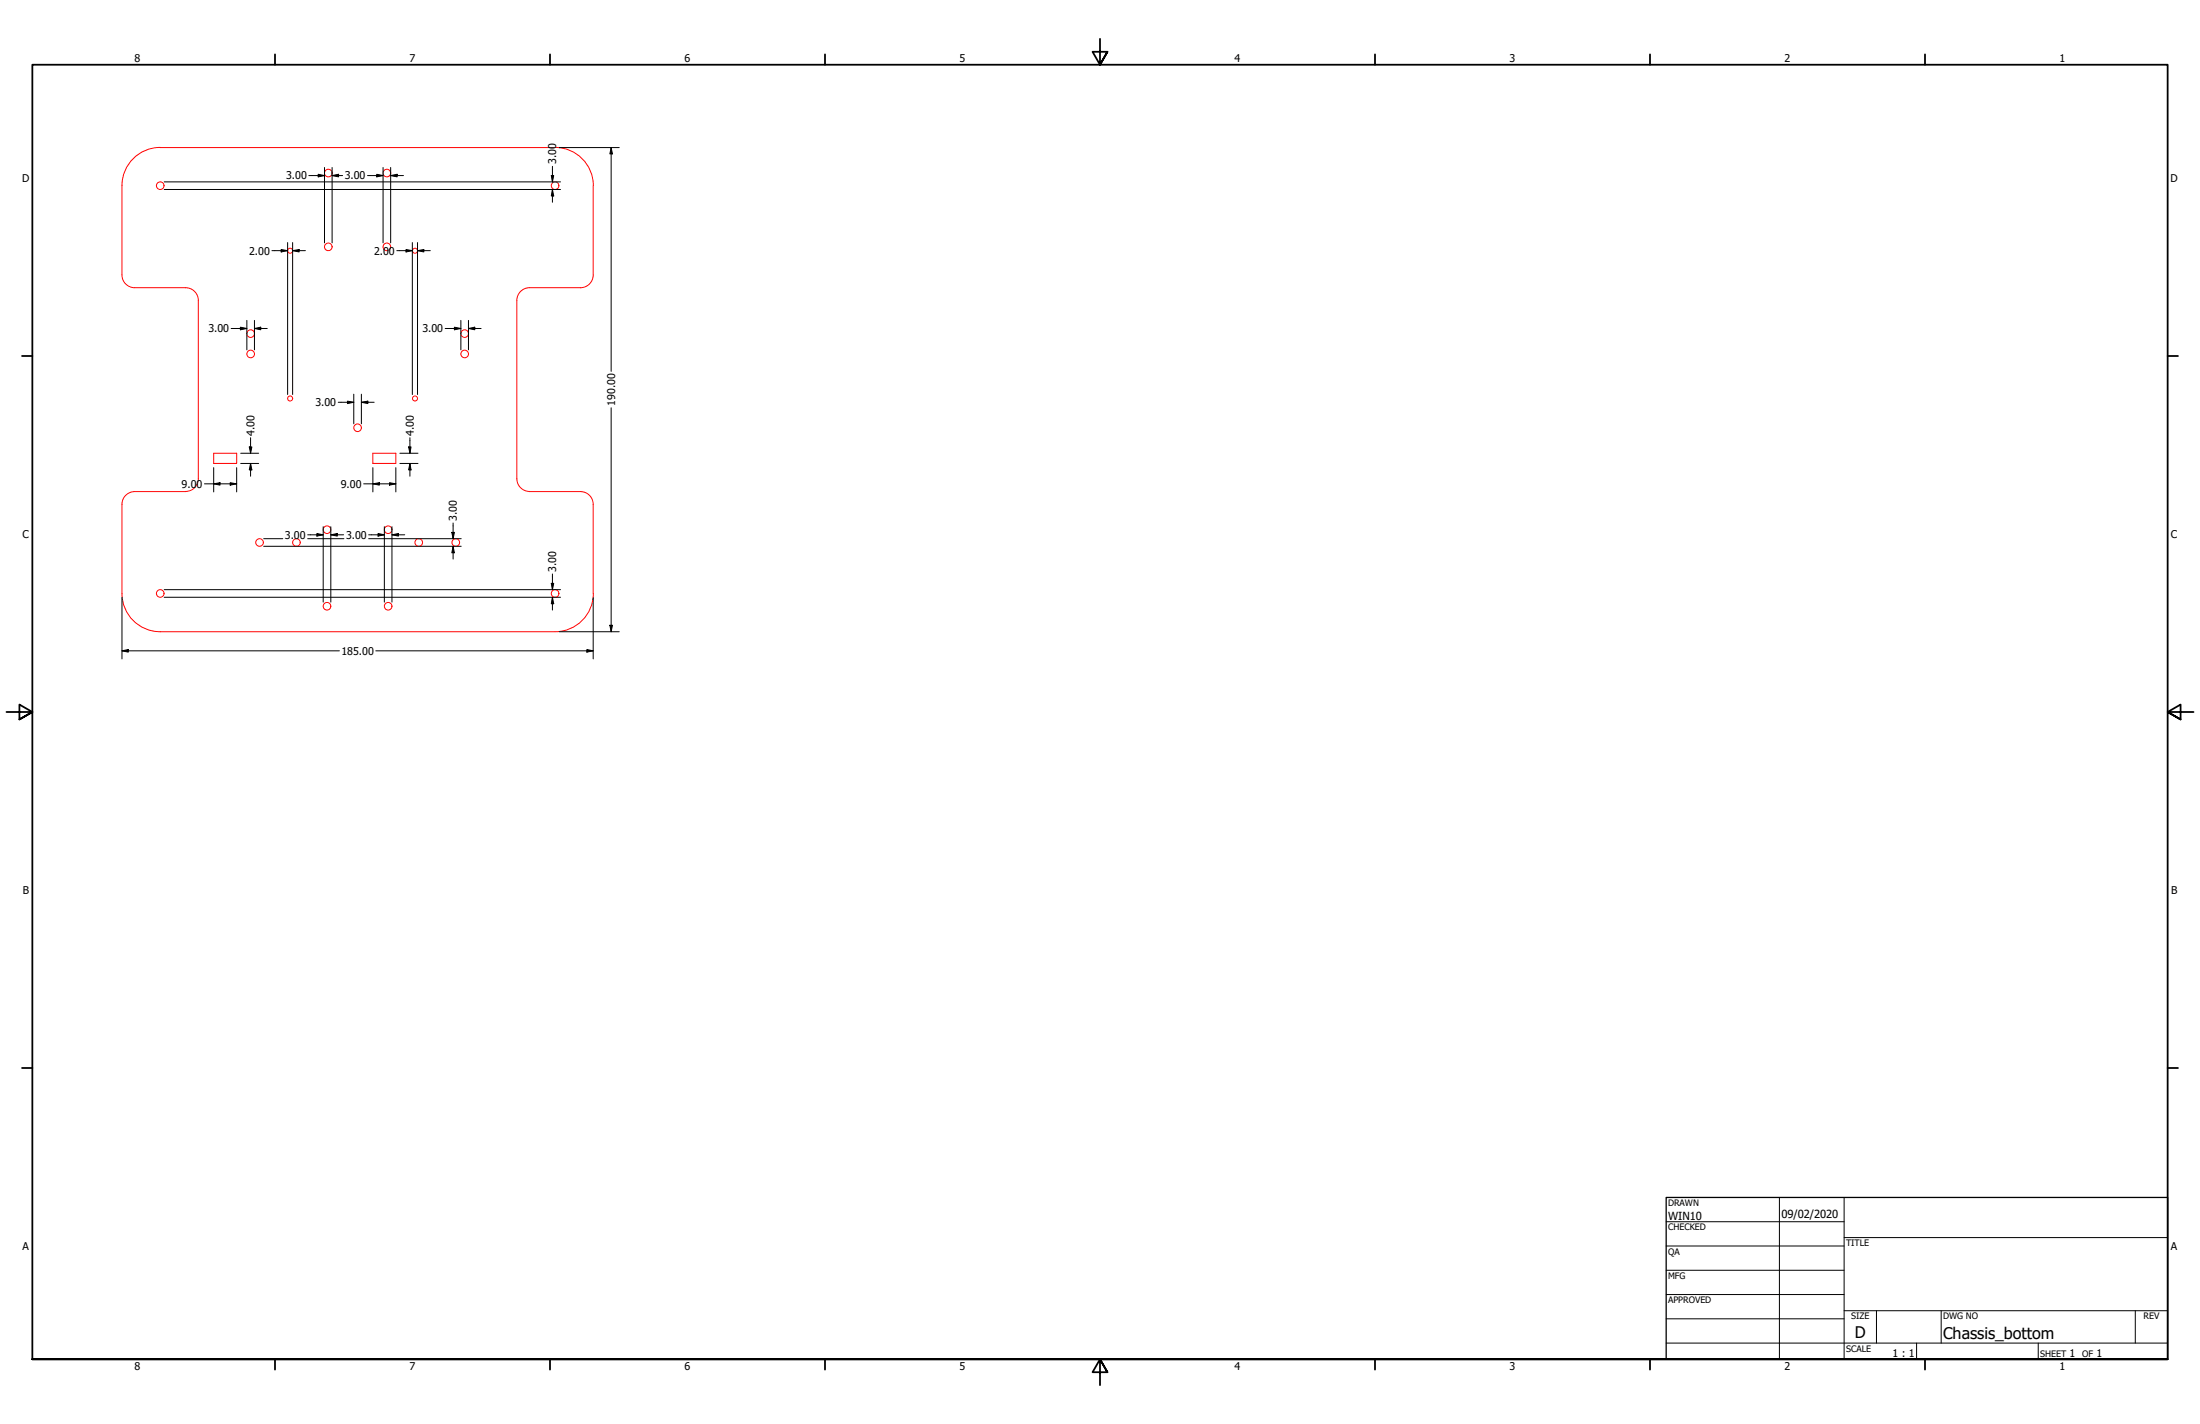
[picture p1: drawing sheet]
<svg xmlns="http://www.w3.org/2000/svg" width="864mm" height="559mm" viewBox="0 0 864 559" stroke-linecap="round" stroke-linejoin="round" font-family="sans-serif">
<!-- layer: Visible (ANSI) -->
<g fill="none" stroke="#f00" stroke-width=".39">
<path d="M62.9 57.9h155M62.9 57.8a15 15 0 0 0-15 15.1M217.9 57.8a15 15 0 0 1 15 15.1v35M47.9 72.9v35M47.9 107.9a5 5 0 0 0 5 5h20a5 5 0 0 1 5 5M77.9 117.9v70M202.9 117.9v70M232.9 107.9a5 5 0 0 1-5 5h-20a5 5 0 0 0-5 5M83.9 177.9h9v4h-9zM146.4 177.9h9v4h-9zM47.9 197.9v35a15 15 0 0 0 15 15h155a15 15 0 0 0 15-15v-35M72.9 192.9h-20a5 5 0 0 0-5 5"/>
<path d="M77.9 187.9a5 5 0 0 1-5 4.9M202.9 187.9a5 5 0 0 0 5 4.9M207.9 192.9h20a5 5 0 0 1 5 5"/>
<circle cx="62.9" cy="72.9" r="1.49"/>
<circle cx="128.9" cy="67.9" r="1.49"/>
<circle cx="151.9" cy="67.9" r="1.49"/>
<circle cx="217.9" cy="72.9" r="1.49"/>
<circle cx="113.9" cy="98.4" r=".98"/>
<circle cx="128.9" cy="96.9" r="1.49"/>
<circle cx="151.9" cy="96.9" r="1.49"/>
<circle cx="162.9" cy="98.4" r=".98"/>
<circle cx="98.4" cy="130.9" r="1.49"/>
<circle cx="98.4" cy="138.9" r="1.49"/>
<circle cx="182.4" cy="130.9" r="1.49"/>
<circle cx="182.4" cy="138.9" r="1.49"/>
<circle cx="113.9" cy="156.4" r=".98"/>
<circle cx="162.9" cy="156.4" r=".98"/>
<circle cx="140.4" cy="167.9" r="1.49"/>
<circle cx="101.9" cy="212.9" r="1.49"/>
<circle cx="116.4" cy="212.9" r="1.49"/>
<circle cx="128.4" cy="207.9" r="1.49"/>
<circle cx="152.4" cy="207.9" r="1.49"/>
<circle cx="164.4" cy="212.9" r="1.49"/>
<circle cx="178.9" cy="212.9" r="1.49"/>
<circle cx="62.9" cy="232.9" r="1.49"/>
<circle cx="128.4" cy="237.9" r="1.49"/>
<circle cx="152.4" cy="237.9" r="1.49"/>
<circle cx="217.9" cy="232.9" r="1.49"/>
</g>
<!-- layer: Border (ANSI) -->
<g fill="none" stroke="#000" stroke-width=".7">
<path d="M431.8 15.2v10.2l-2.9-5.1h5.8l-2.9 5.1 2.9-5.1M107.9 21.3v4.1M215.9 21.3v4.1M323.8 21.3v4.1M539.8 21.3v4.1M647.7 21.3v4.1M755.6 21.3v4.1M8.6 139.7h4.1M850.9 139.7h4.1M2.5 279.4h10.2l-5.1-2.9v5.8l5.1-2.9-5.1 2.9M861.1 279.4h-10.2l5.1-2.9v5.8l-5.1-2.9 5.1 2.9M8.6 419.1h4.1"/>
<path d="M850.9 419.1h4.1M12.7 533.4v-508h838.2v508h-838.2h838.2M107.9 533.4v4.1M215.9 533.4v4.1M323.8 533.4v4.1M434.7 538.5l-2.9-5.1 2.9 5.1h-5.8l2.9-5.1v10.2M539.8 533.4v4.1M647.7 533.4v4.1M755.6 533.4v4.1"/>
</g>
<!-- layer: Title (ANSI) -->
<g fill="none" stroke="#000" stroke-width=".39">
<path d="M654 479.4h69.9M698.5 469.9v63.5M723.9 469.9v63.5M654 488.9h69.9M654 498.5h69.9M723.9 485.6h127M654 508h69.9M654 517.5h69.9M723.9 514.3h127M736.6 514.3v12.7M762 514.3v12.7M838.2 514.3v12.7"/>
<path d="M654 527h196.9M752.3 527v6.4M800.1 527v6.4"/>
</g>
<path d="M654 469.9h196.9v63.5h-196.9z" fill="none" stroke="#000" stroke-width=".51"/>
<!-- layer: Dimension (ANSI) -->
<g fill="none" stroke="#000" stroke-width=".39">
<path d="M219.5 57.9h23.6M239.9 57.9l.5 2.5h-1zM239.9 57.9v87.8M64.5 74.4h155.5M64.5 71.4h155.5M121.2 68.9h6.2M124.9 68.4l2.5 .5-2.5 .5zM127.4 65.7v29.6M130.4 68.9l2.5-.5v1zM130.4 68.9h4.1M130.4 65.7v29.6M144.3 68.9h6.1"/>
<path d="M147.9 68.4l2.5 .5-2.5 .5zM150.4 65.7v29.6M153.4 68.9l2.5-.5v1zM153.4 68.9h5M153.4 65.7v29.6M216.4 68.9h1l-.5 2.5zM216.9 74.4l.5 2.5h-1zM216.9 65.3v6.1M216.9 74.4v5M106.7 98.4h6.2M110.4 97.9l2.5 .5-2.5 .5zM112.9 95.2v59.6"/>
<path d="M114.9 98.4l2.5-.5v1zM114.9 98.4h5M114.9 95.2v59.6M155.8 98.4h6.1M159.4 97.9l2.5 .5-2.5 .5zM161.9 95.2v59.6M163.9 98.4l2.5-.5v1zM163.9 98.4h5M163.9 95.2v59.6M90.7 128.9h6.2M94.4 128.4l2.5 .5-2.5 .5zM96.9 125.7v11.6"/>
<path d="M99.9 128.9l2.5-.5v1zM99.9 128.9h5M99.9 125.7v11.6M174.8 128.9h6.1M178.4 128.4l2.5 .5-2.5 .5zM180.9 125.7v11.6M183.9 128.9l2.5-.5v1zM183.9 128.9h4.9M183.9 125.7v11.6M132.8 157.9h6.1M136.4 157.4l2.5 .5-2.5 .5zM138.9 154.7v11.6"/>
<path d="M141.9 157.9l2.5-.5v1zM141.9 157.9h5M141.9 154.7v11.6M94.5 177.9h7M97.9 175.4h1l-.5 2.5zM98.4 171.8v6.1M157 177.9h7.1M160.4 175.4h1l-.5 2.5zM160.9 171.8v6.1M239.9 160v87.9M80.3 189.9h12.6M83.9 189.9l2.5-.5v1z"/>
<path d="M83.9 183.5v9.5M90.4 189.4l2.5 .5-2.5 .5zM92.9 183.5v9.5M94.5 181.9h7M98.4 181.9l.5 2.5h-1zM98.4 181.9v5M142.7 189.9h12.7M146.4 189.9l2.5-.5v1zM146.4 183.5v9.5M152.9 189.4l2.5 .5-2.5 .5zM155.4 183.5v9.5M157 181.9h7.1"/>
<path d="M160.9 181.9l.5 2.5h-1zM160.9 181.9v5M103.5 214.4h77.5M103.5 211.4h7.5M120.8 209.9h6.1M120.8 211.4h14.2M124.4 209.4l2.5 .5-2.5 .5zM126.9 206.7v29.6M129.9 209.9l2.5-.5v1zM129.9 209.9h5M129.9 206.7v29.6M144.7 209.9h6.2"/>
<path d="M144.7 211.4h36.3M148.4 209.4l2.5 .5-2.5 .5zM150.9 206.7v29.6M153.9 209.9l2.5-.5v1zM153.9 209.9h5M153.9 206.7v29.6M177.4 208.9h1l-.5 2.5zM177.9 214.4l.5 2.5h-1zM177.9 205.2v6.2M177.9 214.4v5M47.9 234.5v24.1M64.5 234.4h155.5"/>
<path d="M64.5 231.4h155.5M216.4 228.9h1l-.5 2.5zM216.9 234.4l.5 2.5h-1zM216.9 225.2v6.2M216.9 234.4v5M232.9 234.5v24.1M47.9 255.4l2.5-.5v1zM47.9 255.4h85.3M147.5 255.4h85.4M219.5 247.9h23.6M230.4 254.9l2.5 .5-2.5 .5zM239.4 245.4h1l-.5 2.5z"/>
</g>
<g fill="#000">
<path d="M124.9 68.4l2.5 .5-2.5 .5z" fill-rule="evenodd"/>
<path d="M130.4 68.9l2.5-.5v1z" fill-rule="evenodd"/>
<path d="M147.9 68.4l2.5 .5-2.5 .5z" fill-rule="evenodd"/>
<path d="M153.4 68.9l2.5-.5v1z" fill-rule="evenodd"/>
<path d="M216.4 68.9h1l-.5 2.5z" fill-rule="evenodd"/>
<path d="M216.9 74.4l.5 2.5h-1z" fill-rule="evenodd"/>
<path d="M239.9 57.9l.5 2.5h-1z" fill-rule="evenodd"/>
<path d="M110.4 97.9l2.5 .5-2.5 .5z" fill-rule="evenodd"/>
<path d="M114.9 98.4l2.5-.5v1z" fill-rule="evenodd"/>
<path d="M159.4 97.9l2.5 .5-2.5 .5z" fill-rule="evenodd"/>
<path d="M163.9 98.4l2.5-.5v1z" fill-rule="evenodd"/>
<path d="M94.4 128.4l2.5 .5-2.5 .5z" fill-rule="evenodd"/>
<path d="M99.9 128.9l2.5-.5v1z" fill-rule="evenodd"/>
<path d="M178.4 128.4l2.5 .5-2.5 .5z" fill-rule="evenodd"/>
<path d="M183.9 128.9l2.5-.5v1z" fill-rule="evenodd"/>
<path d="M136.4 157.4l2.5 .5-2.5 .5z" fill-rule="evenodd"/>
<path d="M141.9 157.9l2.5-.5v1z" fill-rule="evenodd"/>
<path d="M97.9 175.4h1l-.5 2.5z" fill-rule="evenodd"/>
<path d="M160.4 175.4h1l-.5 2.5z" fill-rule="evenodd"/>
<path d="M83.9 189.9l2.5-.5v1z" fill-rule="evenodd"/>
<path d="M90.4 189.4l2.5 .5-2.5 .5z" fill-rule="evenodd"/>
<path d="M98.4 181.9l.5 2.5h-1z" fill-rule="evenodd"/>
<path d="M146.4 189.9l2.5-.5v1z" fill-rule="evenodd"/>
<path d="M152.9 189.4l2.5 .5-2.5 .5z" fill-rule="evenodd"/>
<path d="M160.9 181.9l.5 2.5h-1z" fill-rule="evenodd"/>
<path d="M124.4 209.4l2.5 .5-2.5 .5z" fill-rule="evenodd"/>
<path d="M129.9 209.9l2.5-.5v1z" fill-rule="evenodd"/>
<path d="M148.4 209.4l2.5 .5-2.5 .5z" fill-rule="evenodd"/>
<path d="M153.9 209.9l2.5-.5v1z" fill-rule="evenodd"/>
<path d="M177.4 208.9h1l-.5 2.5z" fill-rule="evenodd"/>
<path d="M177.9 214.4l.5 2.5h-1z" fill-rule="evenodd"/>
<path d="M216.4 228.9h1l-.5 2.5z" fill-rule="evenodd"/>
<path d="M216.9 234.4l.5 2.5h-1z" fill-rule="evenodd"/>
<path d="M47.9 255.4l2.5-.5v1z" fill-rule="evenodd"/>
<path d="M230.4 254.9l2.5 .5-2.5 .5z" fill-rule="evenodd"/>
<path d="M239.4 245.4h1l-.5 2.5z" fill-rule="evenodd"/>
</g>
<g font-size="6.3">
<text x="728.1" y="524.9">D</text>
<text x="762.8" y="525.4">Chassis_bottom</text>
</g>
<g font-size="4.4">
<text x="654.8" y="478.6">WIN10</text>
<text x="699.3" y="478">09/02/2020</text>
</g>
<g font-size="4.2">
<text x="52.8" y="24.4">8</text>
<text x="160.8" y="24.4">7</text>
<text x="268.7" y="24.4">6</text>
<text x="376.7" y="24.4">5</text>
<text x="484.6" y="24.4">4</text>
<text x="592.6" y="24.4">3</text>
<text x="700.5" y="24.4">2</text>
<text x="808.5" y="24.4">1</text>
<text x="218.4" y="64.5" transform="rotate(-90 218.4 64.5)">3.00</text>
<text x="8.8" y="71.4">D</text>
<text x="112.3" y="70.4">3.00</text>
<text x="135.3" y="70.4">3.00</text>
<text x="852" y="71.4">D</text>
<text x="97.8" y="99.9">2.00</text>
<text x="146.8" y="99.9">2.00</text>
<text x="81.8" y="130.4">3.00</text>
<text x="165.8" y="130.4">3.00</text>
<text x="123.8" y="159.4">3.00</text>
<text x="241.4" y="159.3" transform="rotate(-90 241.4 159.3)">190.00</text>
<text x="99.9" y="170.9" transform="rotate(-90 99.9 170.9)">4.00</text>
<text x="162.4" y="170.9" transform="rotate(-90 162.4 170.9)">4.00</text>
<text x="71.3" y="191.4">9.00</text>
<text x="133.8" y="191.4">9.00</text>
<text x="179.4" y="204.5" transform="rotate(-90 179.4 204.5)">3.00</text>
<text x="8.9" y="211.1">C</text>
<text x="111.8" y="211.4">3.00</text>
<text x="135.8" y="211.4">3.00</text>
<text x="852.2" y="211.1">C</text>
<text x="218.4" y="224.5" transform="rotate(-90 218.4 224.5)">3.00</text>
<text x="134" y="256.9">185.00</text>
<text x="9" y="350.8">B</text>
<text x="852.2" y="350.8">B</text>
<text x="8.9" y="490.5">A</text>
<text x="852.2" y="490.5">A</text>
<text x="742.9" y="532.6">1 : 1</text>
<text x="812.4" y="532.6">1</text>
<text x="823" y="532.6">1</text>
<text x="52.8" y="537.5">8</text>
<text x="160.8" y="537.5">7</text>
<text x="268.7" y="537.5">6</text>
<text x="376.7" y="537.5">5</text>
<text x="484.6" y="537.5">4</text>
<text x="592.6" y="537.5">3</text>
<text x="700.5" y="537.5">2</text>
<text x="808.5" y="537.5">1</text>
</g>
<g font-size="3.5">
<text x="654.8" y="473.2">DRAWN</text>
<text x="654.8" y="482.8">CHECKED</text>
<text x="724.7" y="488.9">TITLE</text>
<text x="654.8" y="492.3">QA</text>
<text x="654.8" y="501.8">MFG</text>
<text x="654.8" y="511.4">APPROVED</text>
<text x="726.7" y="517.7">SIZE</text>
<text x="762.8" y="517.7">DWG NO</text>
<text x="841.4" y="517.7">REV</text>
<text x="724.7" y="530.4">SCALE</text>
<text x="800.9" y="532.6">SHEET</text>
<text x="817.4" y="532.6">OF</text>
</g>
</svg>
